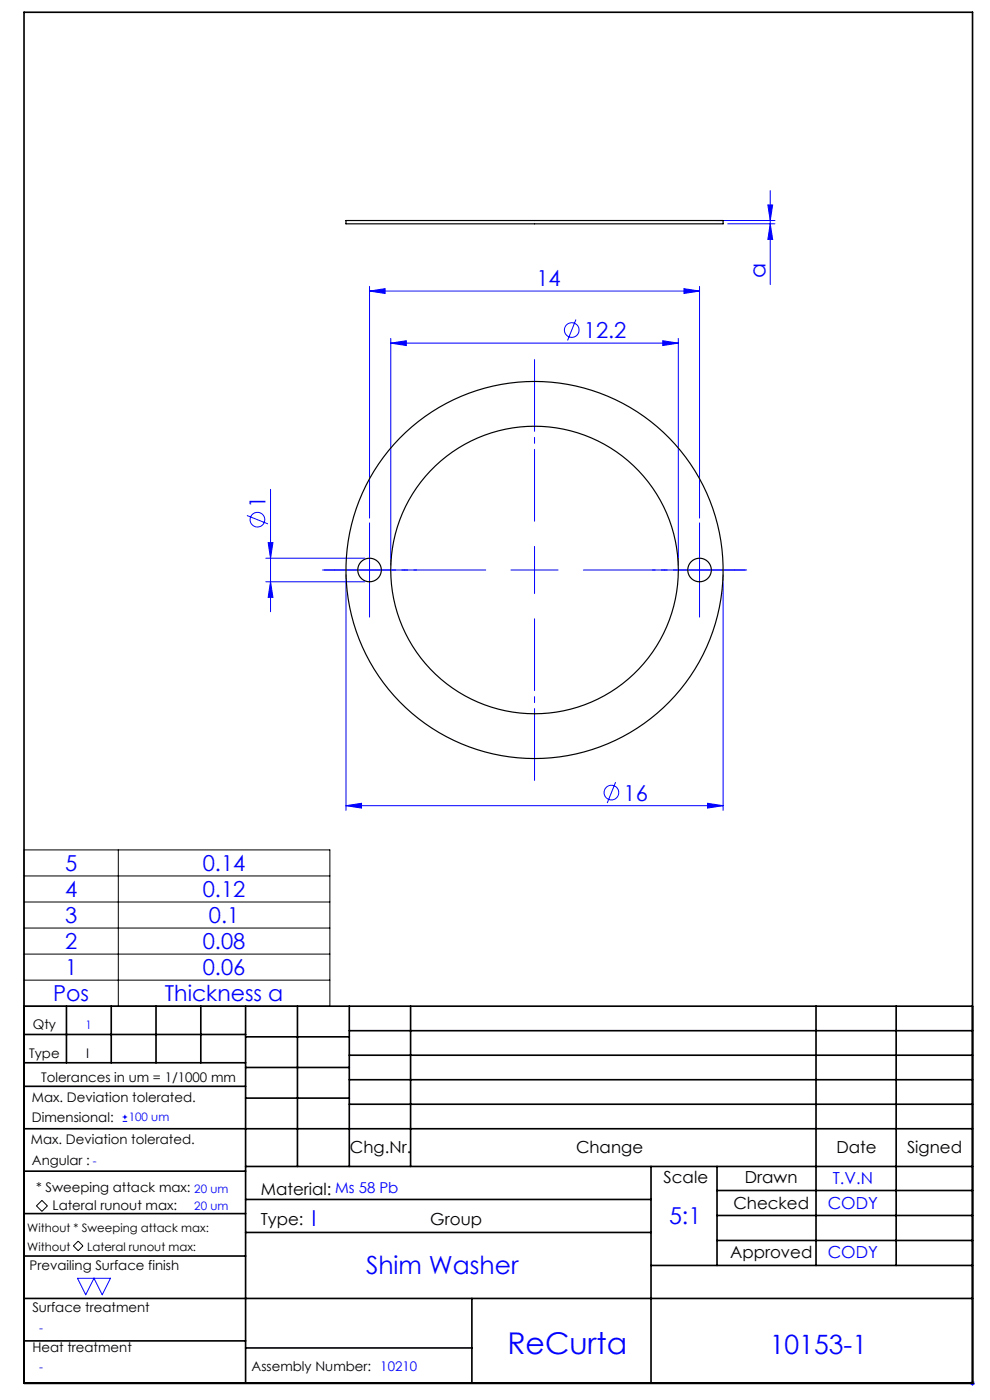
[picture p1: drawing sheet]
<svg xmlns="http://www.w3.org/2000/svg" width="210mm" height="297mm" viewBox="0 0 210 297" stroke-linecap="round" stroke-linejoin="round" font-family="sans-serif">
<g fill="none" stroke="#00f" stroke-width=".21">
<path d="M151.9 46.8h12.5M154.4 47.5h10M162.9 43.5h1l-.5 3.3zM163.4 47.5l.5 3.3h-1zM163.4 40.4v20M78.4 61.7l3.3-.5v1.1zM78.4 60.7v49.2M78.4 61.7h70M82.9 72.8l3.3-.5v1zM82.9 71.8v48.1M82.9 72.8h61M122.2 67.8l-1.8 4.4"/>
<path d="M140.6 72.3l3.3 .5-3.3 .5zM143.9 71.8v48.1M145.1 61.2l3.3 .5-3.3 .6zM148.4 60.7v49.2M52.4 109.4l4.4 1.7M56.4 118.4h21M56.9 115.1h1l-.5 3.3zM57.4 103.8v26M78.4 113.4v15M113.4 115.9v10M148.4 113.4v15M56.4 123.4h21"/>
<path d="M57.4 123.4l.5 3.3h-1zM70.9 120.9h15M73.4 121.9v50M108.4 120.9h10M140.9 120.9h15M153.4 121.9v50M73.4 170.9l3.3-.5v1zM73.4 170.9h80M130.6 165.9l-1.8 4.5M150.1 170.4l3.3 .5-3.3 .5zM26 237.9h1M26 237h1"/>
<path d="M26.5 236.5v.9M16.4 271.2h7l-1.7 3.5-1.8-3.5-1.7 3.5zM205.8 293.5h1M205.9 293.1l.7 .7M206.3 293v1M206.6 293.1l-.7 .7"/>
<circle cx="121.3" cy="70" r="1.56"/>
<circle cx="54.6" cy="110.2" r="1.56"/>
<circle cx="129.7" cy="168.1" r="1.56"/>
</g>
<path d="M5.1 180.3h64.9v33.2h-64.9zM5.1 185.8h64.9M5.1 191.4h64.9M5.1 196.9h64.9M25.1 180.3v33.2M5.1 202.4h64.9M5.1 207.9h64.9M8.9 254.7l1.2 1.1-1.2 1.2-1.2-1.2zM15.6 264.3l1-1 1 1-1 1z" fill="none" stroke="#000" stroke-width=".21"/>
<path d="M113.4 110.9v-35M103.4 120.9h-35M113.4 130.9v35M123.4 120.9h35" fill="none" stroke="#00f" stroke-width=".21" stroke-dasharray="15.2 1.3 1.3 1.3" stroke-dashoffset="-.4"/>
<path d="M78.4 113.4v-2.5M148.4 113.4v-2.5M70.9 120.9h-2.5M78.4 128.4v2.5M85.9 120.9h2.5M140.9 120.9h-2.5M148.4 128.4v2.5M155.9 120.9h2.5" fill="none" stroke="#00f" stroke-width=".21" stroke-dasharray="15.2 1.3 1.3 1.3"/>
<g fill="none" stroke="#000" stroke-width=".35">
<path d="M5.1 2.6h201.2v290.9h-201.2zM5.1 213.5h201.2M5.1 219.5h47M14.1 213.5v12M23.6 213.5v12M33.1 213.5v12M42.6 213.5v12M52.1 213.5v80M52.1 220h22M63.1 213.5v34M74.1 218.7h132.2M74.1 213.5v34"/>
<path d="M87.1 213.5v34M173.1 213.5v55M190.1 213.5v55M5.1 239.5h201.2M5.1 230.5h47M5.1 225.5h47M52.1 226.5h22M52.1 233h22M74.1 223.9h132.2M74.1 229.1h132.2M74.1 234.3h132.2M5.1 257.5h47"/>
<path d="M5.1 248.5h47M52.1 247.5h154.2M52.1 254.5h86M138.1 247.5v46M152.1 247.5v21M152.1 252.6h54.2M152.1 257.9h54.2M5.1 275.5h201.2M5.1 266.5h47M52.1 261.5h86M100.1 275.5v18M138.1 268.5h68.2"/>
<path d="M152.1 263.2h54.2M5.1 284.5h47M52.1 286h48"/>
</g>
<g fill="#00f">
<path d="M78.4 61.7l3.3-.5v1.1zM145.1 61.2l3.3 .5-3.3 .6zM73.4 170.9l3.3-.5v1zM150.1 170.4l3.3 .5-3.3 .5zM82.9 72.8l3.3-.5v1zM140.6 72.3l3.3 .5-3.3 .5z"/>
<path d="M56.9 115.1h1l-.5 3.3zM57.4 123.4l.5 3.3h-1zM162.9 43.5h1l-.5 3.3zM163.4 47.5l.5 3.3h-1z"/>
</g>
<g fill="none" stroke="#000" stroke-width=".25">
<path d="M73.4 46.8h80v.7h-80z"/>
<circle cx="78.4" cy="120.9" r="2.5"/>
<circle cx="113.4" cy="120.9" r="40"/>
<circle cx="113.4" cy="120.9" r="30.5"/>
<circle cx="148.4" cy="120.9" r="2.5"/>
</g>
<text font-size="6.3" fill="#00f" x="107.6" y="287.3">ReCurta</text>
<text font-size="5.6" fill="#00f" x="163.3" y="287.2">10153-1</text>
<text font-size="5.3" fill="#00f" x="77.6" y="270.3">Shim Washer</text>
<text font-size="4.9" fill="#00f" x="141.9" y="259.7">5:1</text>
<g font-size="4.7" fill="#00f">
<text x="162.4" y="59.1" transform="rotate(-90 162.4 59.1)">a</text>
<text x="113.8" y="60.7">14</text>
<text x="123.8" y="71.7">12.2</text>
<text x="56.3" y="107.7" transform="rotate(-90 56.3 107.7)">1</text>
<text x="132.3" y="169.9">16</text>
<text x="13.8" y="184.7">5</text>
<text x="43" y="184.7">0.14</text>
<text x="13.8" y="190.3">4</text>
<text x="43" y="190.3">0.12</text>
<text x="13.8" y="195.8">3</text>
<text x="44.3" y="195.8">0.1</text>
<text x="13.8" y="201.3">2</text>
<text x="43" y="201.3">0.08</text>
<text x="13.8" y="206.8">1</text>
<text x="43" y="206.8">0.06</text>
<text x="11.3" y="212.4">Pos</text>
<text x="35" y="212.4">Thickness a</text>
<text x="66.1" y="260">I</text>
</g>
<g font-size="3.5">
<text x="74.2" y="244.7">Chg.Nr.</text>
<text x="122.2" y="244.7">Change</text>
<text x="177.4" y="244.7">Date</text>
<text x="192.4" y="244.7">Signed</text>
<text x="140.8" y="250.9">Scale</text>
<text x="158" y="250.9">Drawn</text>
<text x="55.3" y="253.5">Material: Ms 58 Pb</text>
<text x="155.6" y="256.4">Checked</text>
<text x="55.3" y="259.8">Type:</text>
<text x="91.3" y="259.8">Group</text>
<text x="154.9" y="266.9">Approved</text>
</g>
<g font-size="3.5" fill="#00f">
<text x="176.6" y="251.1">T.V.N</text>
<text x="175.6" y="256.6">CODY</text>
<text x="175.6" y="267">CODY</text>
</g>
<g font-size="2.8">
<text x="7" y="218.4">Qty</text>
<text x="6.2" y="224.5">Type</text>
<text x="18.2" y="224.5">I</text>
<text x="6.8" y="233.7">Max. Deviation tolerated.</text>
<text x="8.8" y="229.4">Tolerances in um = 1/1000 mm</text>
<text x="6.8" y="238.1">Dimensional:</text>
<text x="6.6" y="242.8">Max. Deviation tolerated.</text>
<text x="6.8" y="247.1">Angular :</text>
<text x="7.6" y="252.9">* Sweeping attack max:</text>
<text x="11.2" y="256.7">Lateral runout max:</text>
<text x="6.3" y="269.5">Prevailing Surface finish</text>
<text x="6.9" y="278.3">Surface treatment</text>
<text x="6.9" y="286.7">Heat treatment</text>
<text x="53.4" y="290.9">Assembly Number: 10210</text>
</g>
<g font-size="2.5" fill="#00f">
<text x="18.1" y="218.3">1</text>
<text x="27.3" y="237.9">100 um</text>
<text x="19.7" y="247.1">-</text>
<text x="41.2" y="253.1">20 um</text>
<text x="41.2" y="256.6">20 um</text>
<text x="8.3" y="282.6">-</text>
<text x="8.3" y="290.9">-</text>
</g>
<g font-size="2.5">
<text x="5.8" y="261.4">Without * Sweeping attack max:</text>
<text x="5.8" y="265.4">Without</text>
<text x="18.5" y="265.3">Lateral runout max:</text>
</g>
</svg>
